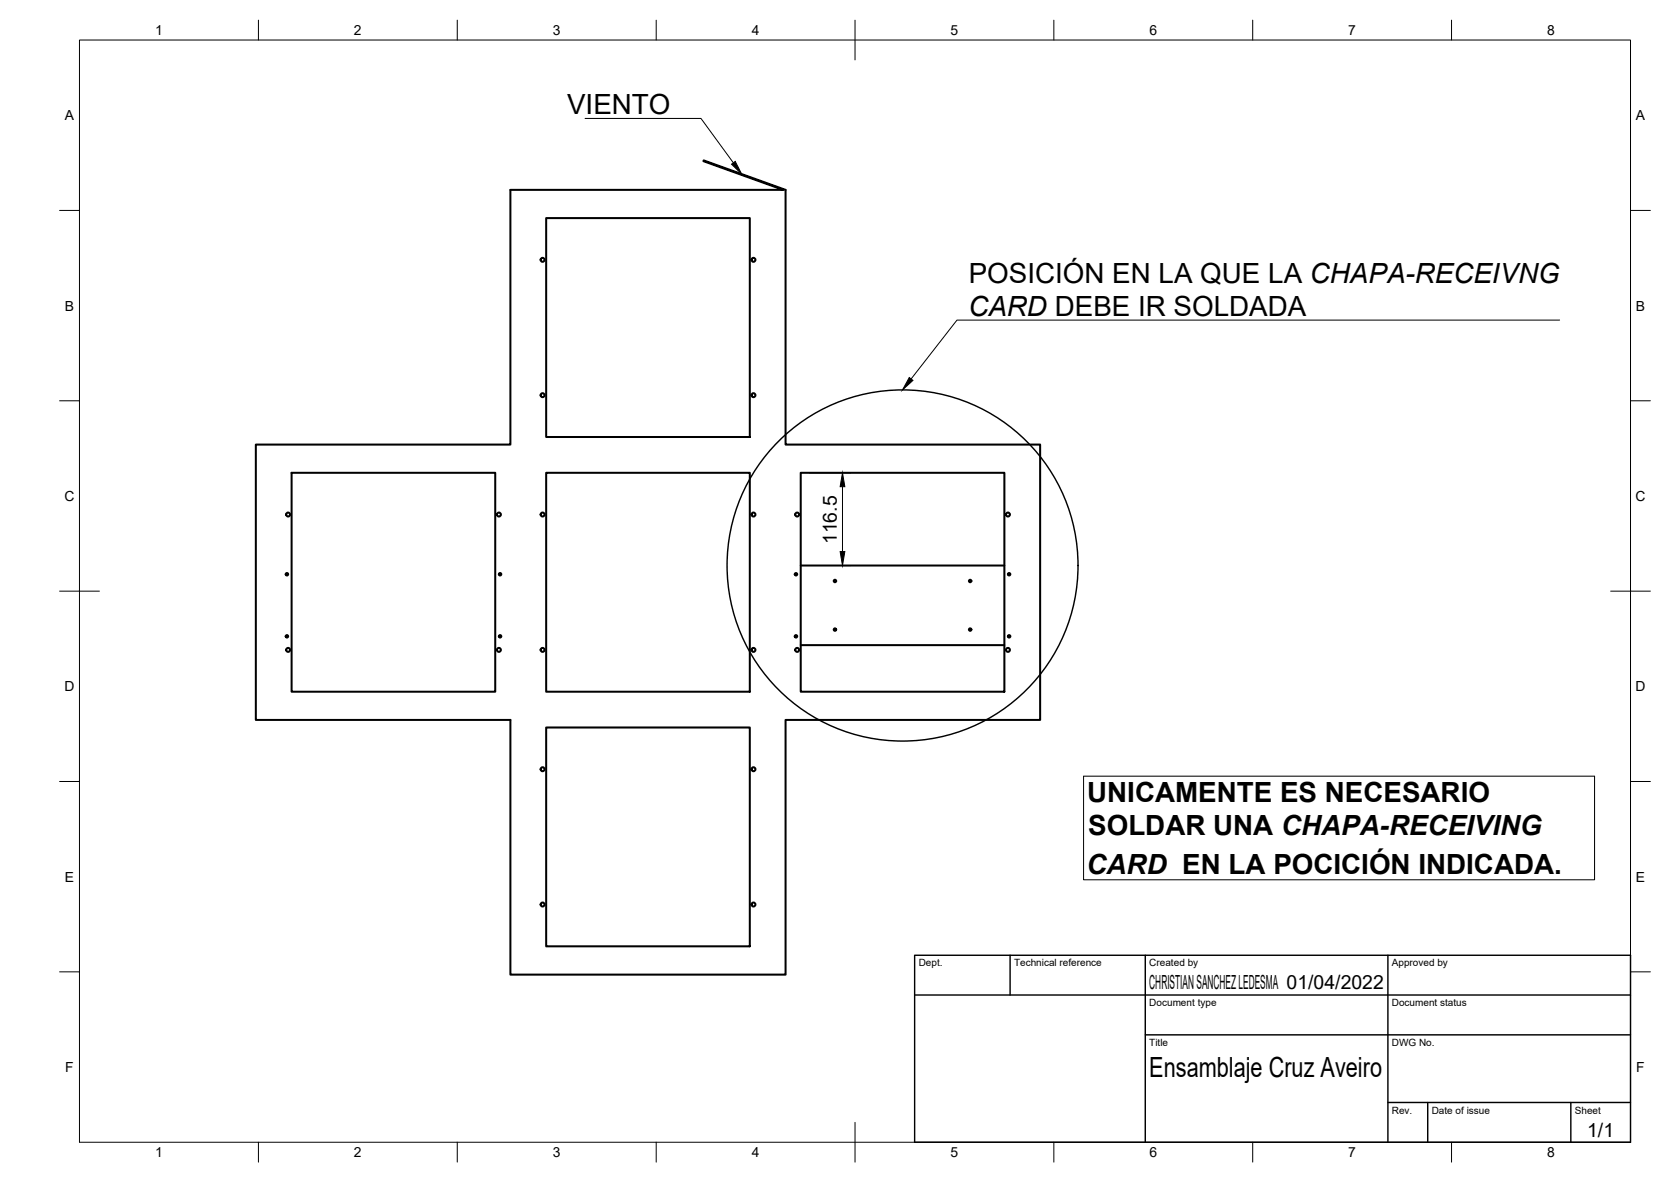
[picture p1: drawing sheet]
<svg xmlns="http://www.w3.org/2000/svg" width="420mm" height="297mm" viewBox="0 0 420 297" stroke-linecap="round" stroke-linejoin="round" font-family="sans-serif">
<!-- layer: Visible -->
<g fill="none" stroke="#000" stroke-width=".51">
<path d="M137.3 54.8h51.2v55h-51.2zM64.3 111.7h64v-64h68.6l-20-7.2v-.2l20.6 7.4v64h64v69.2h-64v64h-69.2v-64h-64zM73.3 118.8h51.2v55h-51.2zM137.3 118.8h51.2v55h-51.2zM201.3 118.8h51.2v55h-51.2zM201.3 142.1h51.2M201.3 162.1h51.2M137.3 182.8h51.2v55h-51.2z"/>
<circle cx="136.4" cy="65.3" r=".5"/>
<circle cx="189.5" cy="65.3" r=".5"/>
<circle cx="136.4" cy="99.3" r=".5"/>
<circle cx="189.5" cy="99.3" r=".5"/>
<circle cx="72.4" cy="129.3" r=".5"/>
<circle cx="125.4" cy="129.3" r=".5"/>
<circle cx="136.4" cy="129.3" r=".5"/>
<circle cx="189.5" cy="129.3" r=".5"/>
<circle cx="200.4" cy="129.3" r=".5"/>
<circle cx="253.4" cy="129.3" r=".5"/>
<circle cx="72.1" cy="159.9" r=".31"/>
<circle cx="72.1" cy="144.3" r=".31"/>
<circle cx="125.7" cy="144.3" r=".31"/>
<circle cx="125.7" cy="159.9" r=".31"/>
<circle cx="200.1" cy="159.9" r=".31"/>
<circle cx="200.1" cy="144.3" r=".31"/>
<circle cx="209.9" cy="146" r=".31"/>
<circle cx="209.9" cy="158.2" r=".31"/>
<circle cx="243.9" cy="158.2" r=".31"/>
<circle cx="243.9" cy="146" r=".31"/>
<circle cx="253.7" cy="159.9" r=".31"/>
<circle cx="253.7" cy="144.3" r=".31"/>
<circle cx="72.4" cy="163.3" r=".5"/>
<circle cx="125.4" cy="163.3" r=".5"/>
<circle cx="136.4" cy="163.3" r=".5"/>
<circle cx="189.5" cy="163.3" r=".5"/>
<circle cx="200.4" cy="163.3" r=".5"/>
<circle cx="253.4" cy="163.3" r=".5"/>
<circle cx="136.4" cy="193.3" r=".5"/>
<circle cx="189.5" cy="193.3" r=".5"/>
<circle cx="136.4" cy="227.3" r=".5"/>
<circle cx="189.5" cy="227.3" r=".5"/>
</g>
<!-- layer: Border -->
<g fill="none" stroke="#000" stroke-width=".25">
<path d="M20 10.1h390v276.9h-390zM65 5.1v5M115 5.1v5M165 5.1v5M215 5.1v10M265 5.1v5M315 5.1v5M365 5.1v5M15 52.9h5M410 52.9h5M15 100.7h5M410 100.7h5"/>
<path d="M15 148.6h10M405 148.6h10M15 196.4h5M410 196.4h5M15 244.2h5M410 244.2h5M65 287v5M115 287v5M165 287v5M215 282.1v9.9M265 287v5M315 287v5"/>
<path d="M365 287v5"/>
</g>
<!-- layer: TitleBlock -->
<path d="M230 240.1h180v46.9h-180zM230 250h180M254 240.1v9.9M288 240.1v46.9M349 240.1v46.9M288 260.1h122M349 277.1h61M359 277.1v9.9M395 277.1v9.9" fill="none" stroke="#000" stroke-width=".36"/>
<!-- layer: Annotations -->
<path d="M183.9 41.3l1-.7 1.6 3.1zM228.6 94.9l1 .7-2.7 2.4z" fill="#000" stroke="#000" stroke-width=".25"/>
<path d="M147.1 29.8h29.2l8.1 11.1M392.2 80.4h-151.6l-11.5 14.8" fill="none" stroke="#000" stroke-width=".25"/>
<!-- layer: Dimensions -->
<path d="M203.4 118.8h10.5M211.8 122.3v16.3M211.8 142.1h2.1" fill="none" stroke="#000" stroke-width=".25"/>
<path d="M211.2 138.6h1.2l-.6 3.5zM211.8 118.8l.6 3.5h-1.2z" fill="#000" stroke="#000" stroke-width=".25"/>
<!-- layer: BOM -->
<path d="M272.5 195.1h128.4v26h-128.4z" fill="none" stroke="#000" stroke-width=".25"/>
<!-- layer: Sketch1 -->
<circle cx="226.9" cy="142.1" r="44.1" fill="none" stroke="#000" stroke-width=".36"/>
<g font-size="7">
<text x="142.6" y="28.8">VIENTO</text>
<text x="243.6" y="71">POSICIÓN EN LA QUE LA CHAPA-RECEIVNG</text>
<text x="243.5" y="79.4">CARD DEBE IR SOLDADA</text>
<text x="273.4" y="201.6">UNICAMENTE ES NECESARIO</text>
<text x="273.6" y="210">SOLDAR UNA CHAPA-RECEIVING</text>
<text x="273.2" y="219.6">CARD EN LA POCICIÓN INDICADA.</text>
<text x="289" y="270.6">Ensamblaje Cruz Aveiro</text>
</g>
<g font-size="4.9">
<text x="210.4" y="136.7" transform="rotate(-90 210.4 136.7)">116.5</text>
<text x="289" y="248.5">CHRISTIAN SANCHEZ LEDESMA 01/04/2022</text>
<text x="399.1" y="285.7">1/1</text>
</g>
<g font-size="3.5">
<text x="39" y="8.8">1</text>
<text x="89" y="8.8">2</text>
<text x="139" y="8.8">3</text>
<text x="189" y="8.8">4</text>
<text x="239" y="8.8">5</text>
<text x="289" y="8.8">6</text>
<text x="339" y="8.8">7</text>
<text x="389" y="8.8">8</text>
<text x="16.3" y="30.2">A</text>
<text x="411.3" y="30.2">A</text>
<text x="16.3" y="78">B</text>
<text x="411.3" y="78">B</text>
<text x="16.2" y="125.9">C</text>
<text x="411.2" y="125.9">C</text>
<text x="16.2" y="173.7">D</text>
<text x="411.2" y="173.7">D</text>
<text x="16.3" y="221.6">E</text>
<text x="411.3" y="221.6">E</text>
<text x="16.4" y="269.4">F</text>
<text x="411.4" y="269.4">F</text>
<text x="39" y="290.8">1</text>
<text x="89" y="290.8">2</text>
<text x="139" y="290.8">3</text>
<text x="189" y="290.8">4</text>
<text x="239" y="290.8">5</text>
<text x="289" y="290.8">6</text>
<text x="339" y="290.8">7</text>
<text x="389" y="290.8">8</text>
</g>
<g font-size="2.5">
<text x="231" y="242.9">Dept.</text>
<text x="255" y="242.9">Technical reference</text>
<text x="289" y="242.9">Created by</text>
<text x="350" y="242.9">Approved by</text>
<text x="289" y="252.8">Document type</text>
<text x="350" y="252.8">Document status</text>
<text x="289" y="262.9">Title</text>
<text x="350" y="262.9">DWG No.</text>
<text x="350" y="279.9">Rev.</text>
<text x="360" y="279.9">Date of issue</text>
<text x="396" y="279.9">Sheet</text>
</g>
</svg>
